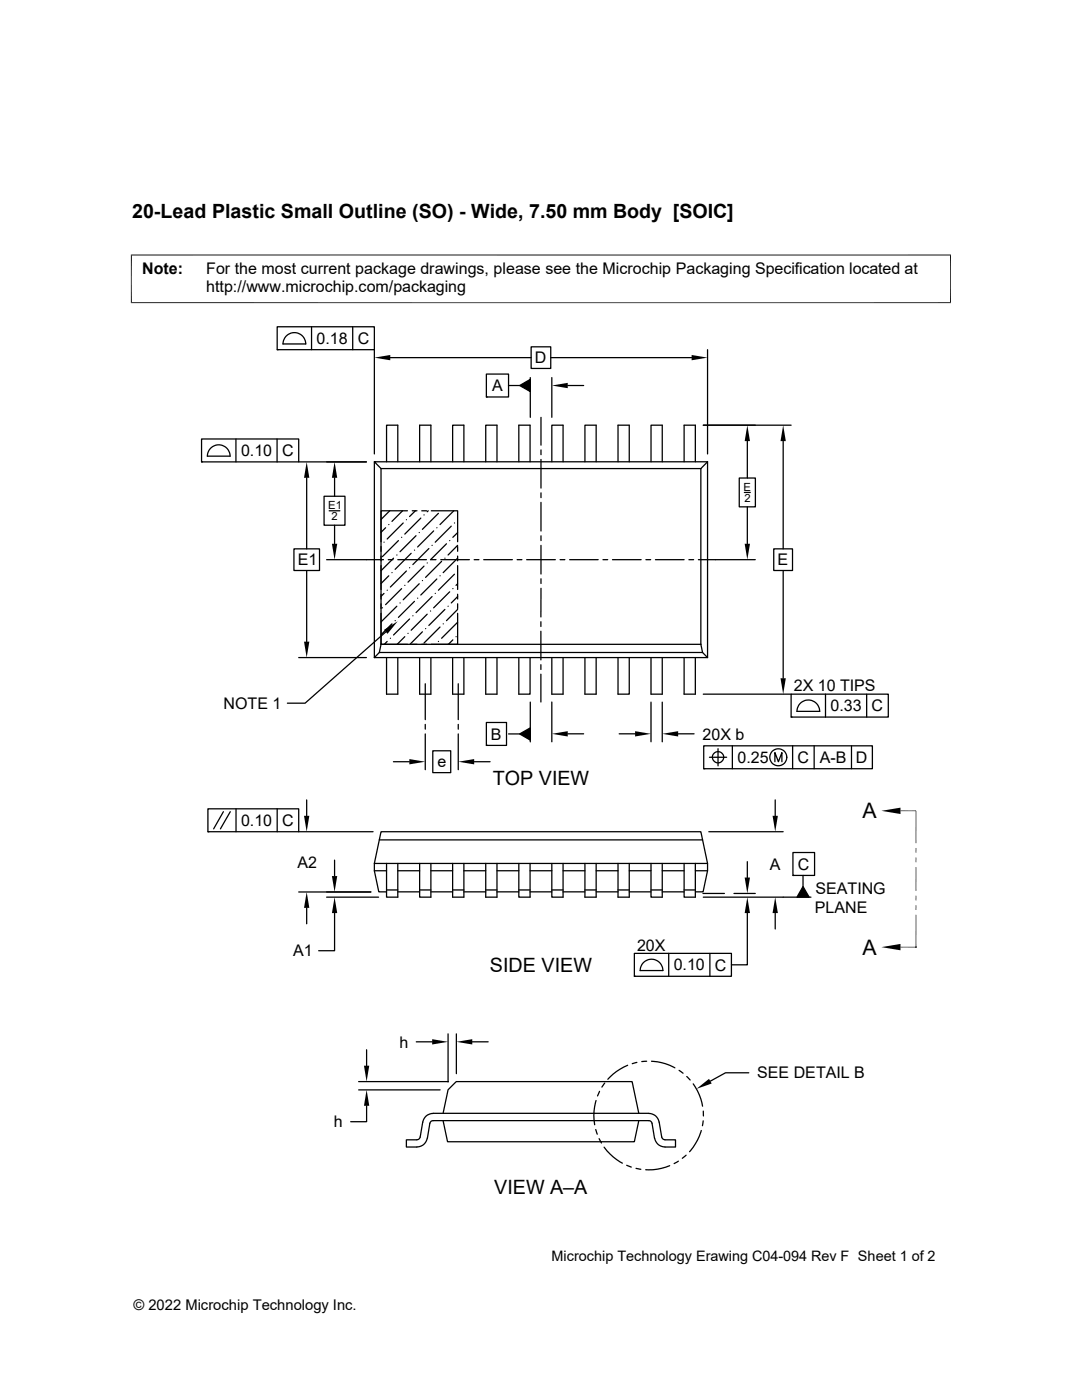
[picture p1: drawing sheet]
<svg xmlns="http://www.w3.org/2000/svg" width="216mm" height="279mm" viewBox="0 0 216 279" stroke-linecap="round" stroke-linejoin="round" font-family="sans-serif">
<g fill="none" stroke="#000" stroke-width=".25">
<path d="M55.3 65.2h19.4v4.6h-19.4zM55.3 69.8h.1M57.3 66.9a2.27 2.27 0 0 1 2.4-.3 2.27 2.27 0 0 1 1.3 2h-4.5l.2-.9zM62.2 65.2v4.6M70.4 65.2v4.6M74.7 69.8v20.8M77.9 71.4h28.1M97 74.7h4.5v4.5h-4.5zM97 79.2h.1M101.5 76.9h2.2M103.7 76.9l2.1-1.2v2.4zM105.8 75.4v7.9"/>
<path d="M106 69.2h3.9v4.3h-3.9zM109.9 71.4h28.1M110.1 75.4v7.9M113.3 76.9h3.2M141.2 69.8v20.8M40.2 87.6h19.4v4.6h-19.4zM40.2 92.2h.1M41.4 91h4.5M41.4 91a2.26 2.26 0 0 1 2.2-2.2 2.26 2.26 0 0 1 2.3 2.2M47.1 87.6v4.6M55.3 87.6v4.6M59.6 92.2h13.5"/>
<path d="M61.2 95.4v14.1M64.7 99h4.1v5.8h-4.1zM66.8 95.4v3.6M74.7 92.2v39M76 93.5h63.8M76 93.5v35.1M77.1 92.2v-7.3h2.3v7.3M83.7 92.2v-7.3h2.3v7.3M90.3 92.2v-7.3h2.3v7.3M96.9 92.2v-7.3h2.3v7.3M103.5 92.2v-7.3h2.3v7.3M107.9 83.3v5.5"/>
<path d="M107.9 89.8v.9M107.9 91.7v5.7M107.9 98.4v.9M110.1 92.2v-7.3h2.3v7.3M116.7 92.2v-7.3h2.3v7.3M123.3 92.2v-7.3h2.3v7.3M129.9 92.2v-7.3h2.2v7.3M136.5 92.2v-7.3h2.2v7.3M139.8 93.5v35.1M140.3 84.9h17.6M141.2 92.2v39M141.2 92.2h-66.5l1.3 1.3"/>
<path d="M141.2 92.2l-1.4 1.3M147.5 95.4h3.2v5.8h-3.2zM148.5 98.3h1.2M149.1 88v7.4M156.3 88v21.5M58.7 109.5h5.1v4.4h-5.1zM61.2 113.9v14.2M65.2 111.7h11.3M65.7 101.9h2.1M66.8 104.8v3.7M76.6 108.2h.1M76.6 118.4l-.6 .6"/>
<path d="M76.9 105.3l-.9 .9M77.3 117.8h.1M77.5 111.7h.9M77.6 104.7h.1M77.6 114.9l-1.6 1.6M77.8 101.9l-1.8 1.8M78.2 114.3h.1M78.5 111.4l-2.5 2.5M79.2 110.8h.1M79.4 111.7h5.7M79.5 107.9l-3.2 3.2M80.1 107.2h.1"/>
<path d="M80.1 117.5l-3.2 3.2M80.3 101.9l-2.1 2.2M80.5 104.4l-3.2 3.2M80.8 116.8h.1M81.1 103.7h.1M81.1 114l-3.2 3.2M81.3 101.9h-5.3v6.2M81.7 113.3h.1M82 110.4l-3.2 3.2M82.3 101.9h.9M82.7 109.8h.1M82.9 101.9l-1.2 1.2"/>
<path d="M83 106.9l-3.2 3.2M83.3 119.4h.1M83.7 106.3h.1M83.7 116.5l-3.2 3.2M84 103.4l-3.2 3.2M84.2 101.9h.9M84.3 115.9h.1M84.6 102.8h.1M84.6 113l-3.2 3.2M85.2 112.4h.1M85.4 101.9l-.2 .2M85.6 109.5l-3.2 3.2"/>
<path d="M86 111.7h1M86.1 101.9h5.2v6.2M86.2 108.8h.1M86.2 119.1l-3.2 3.2M86.5 106l-3.2 3.2M86.8 118.4h.1M87.2 105.3h.1M87.2 115.5l-3.2 3.2M87.5 102.4l-3.2 3.2M87.8 114.9h.1M87.9 111.7h5.8M88.1 112l-3.2 3.2"/>
<path d="M88.8 111.4h.1M89.1 108.5l-3.2 3.2M89.7 107.9h.1M89.7 118.1l-3.2 3.2M90 105l-3.2 3.2M90.4 117.5h.1M90.6 101.9l-2.8 2.8M90.7 104.4h.1M90.7 114.6l-3.2 3.2M91.3 106.3l-.9 .9M91.3 109.1v.9M91.3 111v.9"/>
<path d="M91.3 112.9v4.7M91.3 118.6v.9M91.3 116.5l-.3 .3M91.3 108.8l-1.9 2M91.3 119.1l-1.3 1.2M91.3 111.4l-2.9 2.9M94.6 111.7h1M96.5 111.7h5.7M103.2 111.7h.9M105.1 111.7h5.7M107.9 100.3v5.7M107.9 106.9v1"/>
<path d="M107.9 108.8v5.8M107.9 115.5v1M107.9 117.4v5.7M111.8 111.7h.9M113.7 111.7h5.7M120.3 111.7h1M122.2 111.7h5.7M128.9 111.7h.9M130.8 111.7h5.7M137.5 111.7h.9M139.4 111.7h11.3M149.1 101.2v7.3"/>
<path d="M154.4 109.5h3.7v4.4h-3.7zM156.3 113.9v21.5M59.6 131.2h13.5M74.7 131.2h66.5M75.7 130.2h64.5M76 122.4v6.2h5.3M76 128.6l-.3 1.6-1 1M76 128.6h63.8M76.3 121.3h.1M77 126.1l-16.1 14.2h-3.6M77.1 131.2v7.3h2.3v-7.3M77.3 128l-.6 .6"/>
<path d="M77.9 127.4h.1M78.2 124.5l-2.2 2.2M78.8 123.9h.1M79.2 121l-3.2 3.1M79.8 120.3h.1M80.8 127.1l-1.6 1.5M81.4 126.4h.1M81.7 123.5l-3.2 3.2M82.4 122.9h.1M82.7 120l-3.2 3.2M83.7 131.2v7.3h2.3v-7.3M84.3 126.1l-2.5 2.5"/>
<path d="M84.9 136.5v7.1M84.9 125.5h.1M85.2 122.6l-3.2 3.2M85.9 121.9h.1M87.5 128h.1M87.8 125.1l-3.2 3.2M88.4 124.5h.1M88.8 121.6l-3.2 3.2M89.4 121h.1M90.3 131.2v7.3h2.3v-7.3M90.4 127.7l-.9 .9M91 127.1h.1"/>
<path d="M91.3 120.5v1M91.3 122.4v6.2M91.3 121.6l-2.2 2.3M91.3 124.2l-3.2 3.2M91.4 136.5v7.1M96.9 131.2v7.3h2.3v-7.3M103.5 131.2v7.3h2.3v-7.3M107.9 124.1v.9M107.9 126v5.7M107.9 132.7v.9M107.9 134.6v5.5M110.1 131.2v7.3h2.3v-7.3"/>
<path d="M116.7 131.2v7.3h2.3v-7.3M123.3 131.2v7.3h2.3v-7.3M129.9 131.2v7.3h2.2v-7.3M136.5 131.2v7.3h2.2v-7.3M139.8 128.6l.4 1.6 1 1M140.3 138.5h17.6M157.9 138.5h19.3v4.6h-19.3zM164.7 138.5v4.6M172.9 138.5v4.6M61.2 159.6v3.2M78.5 152h3.2M84.9 144.6v.9"/>
<path d="M84.9 146.5v7.1M86.4 149.8h3.5v4.4h-3.5zM91.4 144.6v.9M91.4 146.5v7.1M94.6 152h3.2M97 144.2h4.1v4.6h-4.1zM97 148.8h.1M101.5 146.5h2.2M103.7 146.5l2.1-1.2v2.4zM105.8 140.1v8M110.1 140.1v7.9M113.3 146.5h3.2"/>
<path d="M123.5 146.5h3.2M129.9 140.1v7.9M132.1 140.1v7.9M135.3 146.5h3.2M140.4 148.8h33.7v4.6h-33.7zM140.4 153.4h.1M141.6 151.1h3.4M142.1 151.1a1.14 1.14 0 0 1 1.6-1.1 1.14 1.14 0 0 1 .4 1.8 1.14 1.14 0 0 1-1.9-.2v-.5M143.3 149.4v3.4M146.1 148.8v4.6M154.6 152v-1.8l.7 1.8 .7-1.8v1.8M154.7 159.6v3.2"/>
<path d="M157.9 143.1h.1M158.2 148.8v4.6M159 142h4.6a2.26 2.26 0 0 0-2.3-2.3 2.26 2.26 0 0 0-2.3 2.3M162.5 148.8v4.6M169.9 148.8v4.6M41.5 161.4h18.1v4.6h-18.1zM41.5 166h.1M44.6 162l-2 3.4M46 162l-2 3.4M47.1 161.4v4.6M55.3 161.4v4.6M59.6 166h14.8"/>
<path d="M59.6 178h14.4M65.2 179h10.3M66.8 171.7v3.1M74.7 172.3h66.5M74.7 173.8h2.4M75.7 167.6h64.5M77.1 177.6h2.3M77.1 172.3v6.7h2.3v-6.7M77.1 178h-1.5l-.9-4.2v-1.5l1.3-6.3h63.8l1.4 6.3v1.5l-.9 4.2h-1.6M79.4 178h4.3M79.4 173.8h4.3M83.7 177.6h2.3"/>
<path d="M83.7 172.3v6.7h2.3v-6.7M86 178h4.3M86 173.8h4.3M90.3 172.3v6.7h2.3v-6.7M90.3 177.6h2.3M92.6 178h4.3M92.6 173.8h4.3M96.9 172.3v6.7h2.3v-6.7M96.9 177.6h2.3M99.2 178h4.3M99.2 173.8h4.3M103.5 172.3v6.7h2.3v-6.7"/>
<path d="M103.5 177.6h2.3M105.8 173.8h4.3M105.8 178h4.3M110.1 172.3v6.7h2.3v-6.7M110.1 177.6h2.3M112.4 178h4.3M112.4 173.8h4.3M116.7 177.6h2.3M116.7 172.3v6.7h2.3v-6.7M119 178h4.3M119 173.8h4.3M123.3 172.3v6.7h2.3v-6.7"/>
<path d="M123.3 177.6h2.3M125.6 178h4.3M125.6 173.8h4.3M129.9 172.3v6.7h2.2v-6.7M129.9 177.6h2.2M132.1 178h4.4M132.1 173.8h4.4M136.5 172.3v6.7h2.2v-6.7M136.5 177.6h2.2M138.7 173.8h2.5M140.3 178.3h4.2M141.4 166h14.9"/>
<path d="M146.5 178.3h4.2M149.1 172v3.1M158.2 170.1h4.3v4.6h-4.3zM158.2 174.7h.1M160.2 176.9l1.3 2.1h-2.5zM160.2 174.7v2.2M161.8 179h-21.5M61.2 181.2v3.2M66.8 182.2v7.5h-3.2M126.6 190.3h19.3v4.5h-19.3zM126.6 194.8h.1M127.7 193.7h4.6a2.26 2.26 0 0 0-2.3-2.3 2.26 2.26 0 0 0-2.3 2.3"/>
<path d="M133.4 190.3v4.5M141.6 190.3v4.5M149.1 182.2v10.4h-3.2M154.7 182.2v3.2M182.8 189h.1M71.6 215.9h17.9M71.6 217.5h16.2M73.2 209.5v3.2M83.1 207.9h3.1M89.4 206.3v9.6M91.1 206.3v8M94.2 207.9h3.2"/>
<path d="M118.9 219.6l-.4 2.2 .2 2.7M119.6 217.8l-.4 .9M120.7 216.2l-.6 .8M125.2 212.6l-2.2 1.2-1.7 1.6M127.1 212l-.9 .3M129 211.8l-.9 .1M130 211.8l2.8 .5 1.9 .8M135.5 213.6l.8 .6M137 214.8l.7 .7M138.3 216.3l1.2 2.2 .7 2.3M149.4 214.1h-4.6l-3.1 1.7M73.2 220.7v3.2h-3.2"/>
<path d="M84.3 223.9l-.5 3-.2 .4-.4 .2h-2.1v1.4h2.1a2.08 2.08 0 0 0 2.1-1.8M88.4 222.2l1-4.7 1.6-1.6h35.1l1.4 6.3M88.4 223.6l.9 4.3h37.3l.9-4.3M118.9 225.4l.3 1M119.5 227.2l.5 .9M120.5 228.9l1.8 2 1.9 1.2M125.1 232.6l.9 .3M126.9 233.2l1 .2M130.6 227.2l-.5-3.2-.3-.3-.3-.1h-43.1l-.3 .1-.3 .3-.5 3.2M131.5 224a2.13 2.13 0 0 0-2-1.8h-43.1a2.08 2.08 0 0 0-2.1 1.8M131.5 223.9l.5 3 .3 .4 .4 .2h2.1v1.4h-2.1a2.13 2.13 0 0 1-2.1-1.8M133.6 232.6l-2.5 .7-2.3 .1"/>
<path d="M135.4 231.7l-.9 .5M136.9 230.5l-.8 .7M139.9 225.6l-.7 1.9-1.6 2.3M140.3 223.7l-.1 1M140.3 221.7l.1 1"/>
<circle cx="155.3" cy="151.1" r="1.69"/>
</g>
<path d="M26.1 50.9h163.7M26.2 50.8v9.7M189.7 50.8v9.7M26.1 60.4h163.7M179.7 161.8h3.1v6.5M182.8 173v4.8M182.8 182.6v6.4M182.8 189h-3.1" fill="none" stroke="#000" stroke-width=".2"/>
<g fill="#000">
<path d="M74.7 71.4l3.2-.6v1.1zM103.7 76.9l2.1-1.2v2.4zM110.1 76.9l3.2-.5v1.1zM138 70.8l3.2 .6-3.2 .5zM61.2 92.2l.5 3.2h-1zM66.8 92.2l.5 3.2h-1.1zM149.1 84.9l.5 3.1h-1zM156.3 84.9l.5 3.1h-1.1zM66.2 108.5h1.1l-.5 3.2zM148.6 108.5h1l-.5 3.2zM60.7 128.1h1l-.5 3.1zM76.6 125.7l2.8-1.7-2.1 2.5z"/>
<path d="M155.7 135.4h1.1l-.5 3.1zM81.7 151.5l3.2 .5-3.2 .5zM91.4 152l3.2-.5v1zM103.7 146.5l2.1-1.2v2.4zM110.1 146.5l3.2-.6v1.1zM126.7 145.9l3.2 .6-3.2 .5zM132.1 146.5l3.2-.6v1.1zM60.7 162.8h1l-.5 3.2zM66.2 174.8h1.1l-.5 3.2zM148.6 175.1h1l-.5 3.2zM154.2 162.8h1l-.5 3.2zM160.2 176.9l1.3 2.1h-2.5z"/>
<path d="M175.9 161.8l3.8-.6v1.3zM182.7 169.2l.1 1h-.1zM182.7 171.1l.1 1h-.1zM182.7 178.8l.1 .9h-.1zM182.7 169.2h.1v1zM182.7 171.1h.1v1zM182.7 178.8h.1v.9zM61.2 178l.5 3.2h-1zM66.8 179l.5 3.2h-1.1zM149.1 179l.5 3.2h-1zM154.7 179l.5 3.2h-1zM175.9 189l3.8-.6v1.3z"/>
<path d="M182.7 180.7l.1 .9h-.1zM182.7 180.7h.1v.9zM72.6 212.7h1.1l-.5 3.2zM86.2 207.4l3.2 .5-3.2 .5zM91.1 207.9l3.1-.5v1zM139 217.3l2.5-2 .5 .9zM73.2 217.5l.5 3.2h-1.1z"/>
</g>
<g font-size="4.3">
<text x="172.1" y="163.3">A</text>
<text x="172.1" y="190.5">A</text>
</g>
<g font-size="3.9">
<text x="26.4" y="43.5">20-Lead Plastic Small Outline (SO) - Wide, 7.50 mm Body [SOIC]</text>
<text x="98.3" y="156.6">TOP VIEW</text>
<text x="97.8" y="194">SIDE VIEW</text>
<text x="98.6" y="238.3">VIEW A–A</text>
</g>
<g font-size="3.2">
<text x="28.4" y="54.7">Note:</text>
<text x="41.1" y="58.3">http://www.microchip.com/packaging</text>
<text x="41.1" y="54.7">For the most current package drawings, please see the Microchip Packaging Specification located at</text>
<text x="63.2" y="68.6">0.18</text>
<text x="71.4" y="68.6">C</text>
<text x="106.7" y="72.5">D</text>
<text x="98.2" y="78.1">A</text>
<text x="48.1" y="91">0.10</text>
<text x="56.3" y="91">C</text>
<text x="59.4" y="112.8">E1</text>
<text x="155.2" y="112.8">E</text>
<text x="158.4" y="138">2X 10 TIPS</text>
<text x="44.6" y="141.5">NOTE 1</text>
<text x="165.7" y="142">0.33</text>
<text x="173.9" y="142">C</text>
<text x="98" y="147.6">B</text>
<text x="140.2" y="147.6">20X b</text>
<text x="87.3" y="153.1">e</text>
<text x="147.2" y="152.3">0.25</text>
<text x="159.1" y="152.3">C</text>
<text x="163.6" y="152.3">A-B</text>
<text x="170.8" y="152.3">D</text>
<text x="48.1" y="164.8">0.10</text>
<text x="56.3" y="164.8">C</text>
<text x="59.3" y="173.1">A2</text>
<text x="153.6" y="173.7">A</text>
<text x="159.2" y="173.6">C</text>
<text x="162.7" y="178.3">SEATING</text>
<text x="162.6" y="182.1">PLANE</text>
<text x="58.5" y="190.9">A1</text>
<text x="127.1" y="189.7">20X</text>
<text x="134.4" y="193.7">0.10</text>
<text x="142.6" y="193.7">C</text>
<text x="79.7" y="209.1">h</text>
<text x="151.1" y="215.2">SEE DETAIL B</text>
<text x="66.6" y="225">h</text>
</g>
<g font-size="2.9">
<text x="110" y="251.7">Microchip Technology Erawing C04-094 Rev F Sheet 1 of 2</text>
<text x="26.6" y="261.3">© 2022 Microchip Technology Inc.</text>
</g>
<g font-size="2.2">
<text x="65.5" y="101.7">E1</text>
<text x="148.4" y="98">E</text>
<text x="148.5" y="100.1">2</text>
<text x="66.2" y="103.8">2</text>
</g>
</svg>
